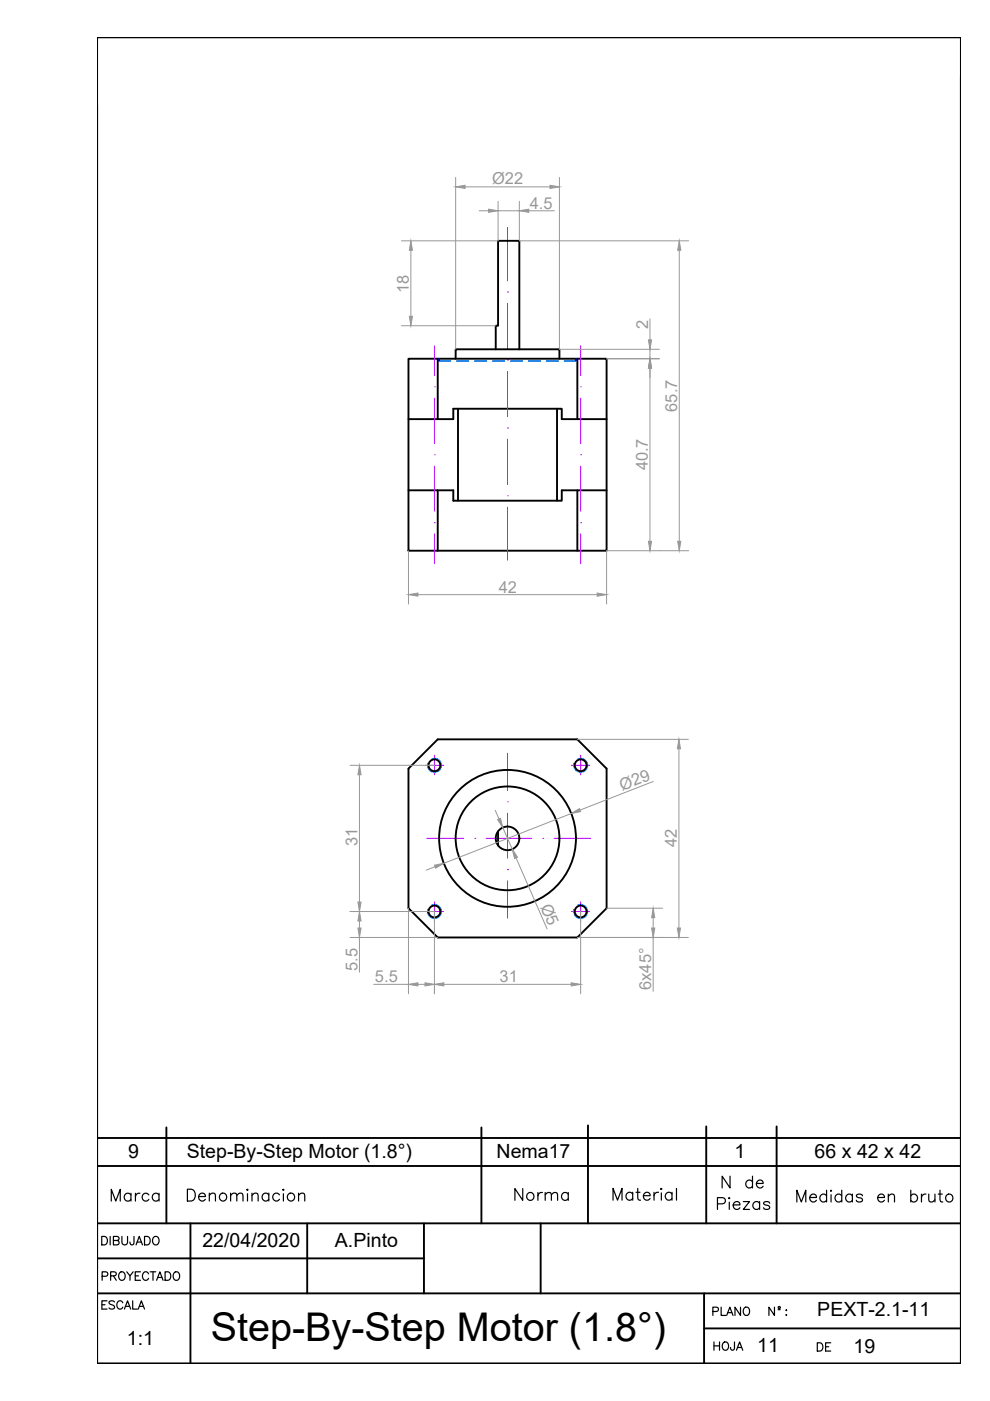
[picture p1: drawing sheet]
<svg xmlns="http://www.w3.org/2000/svg" width="210mm" height="297mm" viewBox="0 0 210 297" stroke-linecap="round" stroke-linejoin="round" font-family="sans-serif">
<!-- layer: 0 -->
<g fill="none" stroke="#000" stroke-width=".4">
<path d="M35.3 239v20.4M102.1 239v20.4M124.7 238.6v20.8M149.7 238.8v20.6M164.7 238.8v20.6M20.6 259.4h183.1M20.6 247.2h183.1M20.6 241.3h183.1M40.4 259.4v29.7M65.1 259.4v14.8M89.9 259.4v14.8M114.6 259.4v14.8"/>
<path d="M20.6 274.2h183.1M20.6 266.8h69.3M149.3 274.2v14.9M203.7 278v11.1h-183.1v-281.2h183.1v281.2M149.3 281.7h54.4"/>
</g>
<!-- layer: TEXTO_02 -->
<g fill="none" stroke="#000" stroke-width=".25">
<path d="M130 254.5v-2.5l.9 2.5 1-2.5v2.5M134.1 253.1a.8 .8 0 0 0-1.1-.1 .8 .8 0 0 0 0 1.2 .8 .8 0 0 0 1.1-.1M134.1 252.8v1.7M134.9 252.8h.8M135.2 252v2l.1 .3 .5 .2M136.4 253.5h1.4a.74 .74 0 0 0-.8-.7 .74 .74 0 0 0-.6 .9 .77 .77 0 0 0 .6 .8 .77 .77 0 0 0 .8-.4M138.7 252.8v1.7M139.6 252.8a.82 .82 0 0 0-.9 .7M140.1 252.1l.1-.1 .1 .1-.1 .1zM140.2 252.9v1.6M142.5 253.1a.8 .8 0 0 0-1.2-.1 .8 .8 0 0 0 0 1.2 .8 .8 0 0 0 1.2-.1M142.5 252.8v1.7"/>
<path d="M143.4 252v2.5"/>
</g>
<!-- layer: Contorno -->
<g fill="none" stroke="#000" stroke-width=".4">
<path d="M86.6 76.1h42v40.7h-42zM92.8 76.1v12.8M96.6 76.1v-2h22v2M105.1 74.1v-5h.5v-18h4.5v23M122.4 76.1v12.8M86.6 88.9h9.5v-2.2h23v2.2h9.5M97.1 86.7v19.5M118.1 86.7v19.5M86.6 104h9.5v2.2h23v-2.2h9.5M92.8 104v12.8M122.4 104v12.8M92.8 156.8h29.6l6.2 6.2v29.6l-6.2 6.2h-29.6l-6.2-6.2v-29.6z"/>
<path d="M105.6 176.3v3"/>
<circle cx="92.1" cy="162.3" r="1.25"/>
<circle cx="107.6" cy="177.7" r="14.5"/>
<circle cx="107.6" cy="177.7" r="11"/>
<circle cx="107.6" cy="177.7" r="2.5"/>
<circle cx="123.1" cy="162.3" r="1.25"/>
<circle cx="92.1" cy="193.3" r="1.25"/>
<circle cx="123.1" cy="193.3" r="1.25"/>
</g>
<!-- layer: Ejes -->
<g fill="none" stroke="#bf00ff" stroke-width=".21">
<path d="M107.6 48.3v11.2M92.1 73.3v6.3M107.6 76.3h.1M107.6 61.9h.1M107.6 64.3v9.6M107.6 78.7v9.6M123.1 73.3v6.3M92.1 82h.1M92.1 96.4h.1M92.1 84.4v9.6M92.1 98.8v9.6M107.6 90.7h.1"/>
<path d="M107.6 93.1v9.6M123.1 82h.1M123.1 96.4h.1M123.1 84.4v9.6M123.1 98.8v9.6M92.1 110.8h.1M92.1 113.2v6.3M107.6 105.1h.1M107.6 107.5v11.3M123.1 110.8h.1M123.1 113.2v6.3M107.6 159.7v7.9"/>
<path d="M90.2 162.3h3.9M90.5 177.8h7.8M92.1 160.1v4.2M100.7 177.8h.1M103.1 177.8h9.6M107.6 170h.1M107.6 172.4v9.6M115.1 177.8h.1M117.5 177.8h7.7M121.1 162.3h3.9M123.1 160.1v4.2M90.2 193.3h3.9"/>
<path d="M92.1 191.2v4.2M107.6 184.4h.1M107.6 186.8v7.9M121.1 193.3h3.9M123.1 191.2v4.2"/>
</g>
<!-- layer: OCULTAS -->
<path d="M93.1 76.1v.5h2.4M96.8 76.6h2.5M100.6 76.6h2.6M104.4 76.6h2.6M108.2 76.6h2.6M112 76.6h2.6M115.9 76.6h2.5M122.1 76.1v.5h-2.4" fill="none" stroke="#00f" stroke-width=".3"/>
<!-- layer: AUX -->
<path d="M91.5 160.9a1.5 1.5 0 0 1 2.1 1.1 1.5 1.5 0 0 1-1.6 1.7 1.5 1.5 0 0 1-1.3-1.9M122.5 160.9a1.5 1.5 0 0 1 2.1 1.1 1.5 1.5 0 0 1-1.6 1.7 1.5 1.5 0 0 1-1.3-1.9M91.5 191.9a1.5 1.5 0 0 1 2.1 1.1 1.5 1.5 0 0 1-1.6 1.7 1.5 1.5 0 0 1-1.3-1.9M122.5 191.9a1.5 1.5 0 0 1 2.1 1.1 1.5 1.5 0 0 1-1.6 1.7 1.5 1.5 0 0 1-1.3-1.9" fill="none" stroke="#007fff" stroke-width=".21"/>
<!-- layer: COTAS -->
<g fill="none" stroke="#989898" stroke-width=".21">
<path d="M96.6 37.6v36.5M98.6 39.6h18M118.6 37.6v36.5h21.2M87.1 53.1v14M101.6 44.7h2M105.6 42.7v8.4h-20.5M105.6 44.7h4.5M110.1 42.7v8.4h35.9M112.1 44.7h5.4M144 53.1v61.7M85.1 69.1h20M128.6 76.1h11.2"/>
<path d="M137.8 67.6v4.5M137.8 74.1v2M137.8 78.1v36.7M86.6 116.8v11.3M146 116.8h-17.4v11.3M88.6 126.1h38M122.4 156.8h23.5M143.9 158.8v38M74.2 162.3h17.9M76.2 164.3v27M105 171.8l.8 1.8M106.6 175.5l2 4.6"/>
<path d="M121.1 172.5l-27 10.5M138.5 165.7l-15.5 6.1M74.2 198.8h18.6M74.2 193.3h17.9v17.4M76.2 195.3v1.5M76.2 198.8v7.3M86.6 192.6v18.1M92.2 183.8l-1.8 .7M109.4 181.9l6.6 15M122.4 198.8h23.5M123.1 193.3v17.4M128.6 192.6h11.9"/>
<path d="M138.5 194.6v2.2M138.5 198.8v11.4M79.2 208.7h7.4M88.6 208.7h1.5M94.1 208.7h27"/>
</g>
<g fill="#989898" stroke="#989898" stroke-width=".21">
<path d="M143.9 156.8l.4 2h-.7z"/>
<path d="M143.6 196.8h.7l-.4 2z"/>
<path d="M92.1 208.7l2-.3v.6z"/>
<path d="M121.1 208.4l2 .3-2 .3z"/>
<path d="M90.1 208.4l2 .3-2 .3z"/>
<path d="M86.6 208.7l2-.3v.6z"/>
<path d="M138.5 192.6l.3 2h-.6z"/>
<path d="M138.2 196.8h.6l-.3 2z"/>
<path d="M76.2 193.3l.4 2h-.7z"/>
<path d="M75.9 196.8h.7l-.4 2z"/>
<path d="M75.9 191.3h.7l-.4 2z"/>
<path d="M76.2 162.3l.4 2h-.7z"/>
<path d="M105.5 173.8l.6-.3 .5 2z"/>
<path d="M108.6 180.1l1.1 1.6-.6 .3z"/>
<path d="M116.6 39.3l2 .3-2 .3z"/>
<path d="M96.6 39.6l2-.3v.6z"/>
<path d="M86.6 126.1l2-.4v.7z"/>
<path d="M126.6 125.7l2 .4-2 .3z"/>
<path d="M137.5 114.8h.6l-.3 2z"/>
<path d="M137.8 76.1l.3 2h-.6z"/>
<path d="M92.1 183.4l2-.4-1.7 1.1z"/>
<path d="M121.1 172.5l1.8-1.1 .2 .7z"/>
<path d="M103.6 44.4l2 .3-2 .3z"/>
<path d="M110.1 44.7l2-.3v.6z"/>
<path d="M137.5 72.1h.6l-.3 2z"/>
<path d="M86.8 67.1h.7l-.4 2z"/>
<path d="M87.1 51.1l.4 2h-.7z"/>
<path d="M144 51.1l.3 2h-.6z"/>
<path d="M143.7 114.8h.6l-.3 2z"/>
</g>
<text font-size="8.4" x="44.7" y="284.3">Step-By-Step Motor (1.8°)</text>
<g font-size="5.7">
<text x="22.2" y="255.8">Marca</text>
<text x="38.5" y="255.8">Denominacion</text>
<text x="107.9" y="255.8">Norma</text>
<text x="151" y="257.5">Piezas</text>
<text x="152" y="252.9">N de</text>
<text x="167.6" y="256.1">Medidas en bruto</text>
</g>
<g font-size="4.9">
<text x="20.5" y="265.3">DIBUJADO</text>
<text x="20.5" y="272.7">PROYECTADO</text>
<text x="20.5" y="278.7">ESCALA</text>
<text x="149.9" y="280.1">PLANO N :</text>
<text x="150.3" y="287.5">HOJA</text>
</g>
<text font-size="4.4" x="172.2" y="287.5">DE</text>
<g font-size="4.1">
<text x="27.1" y="245.5">9</text>
<text x="39.6" y="245.5">Step-By-Step Motor (1.8°)</text>
<text x="105.3" y="245.4">Nema17</text>
<text x="155.8" y="245.6">1</text>
<text x="172.7" y="245.5">66 x 42 x 42</text>
<text x="42.9" y="264.4">22/04/2020</text>
<text x="71" y="264.3">A.Pinto</text>
<text x="173.3" y="279.1">PEXT-2.1-11</text>
<text x="26.9" y="285.2">1:1</text>
<text x="160.6" y="286.7">11</text>
<text x="181" y="286.8">19</text>
</g>
<g font-size="3.5" fill="#989898">
<text x="104.3" y="39.1">Ø22</text>
<text x="112.3" y="44.2">4.5</text>
<text x="86.7" y="62.1" transform="rotate(-90 86.7 62.1)">18</text>
<text x="137.4" y="69.8" transform="rotate(-90 137.4 69.8)">2</text>
<text x="143.6" y="87.3" transform="rotate(-90 143.6 87.3)">65.7</text>
<text x="137.4" y="99.8" transform="rotate(-90 137.4 99.8)">40.7</text>
<text x="105.7" y="125.7">42</text>
<text x="131.9" y="167.7" transform="rotate(-21 131.9 167.7)">Ø29</text>
<text x="75.8" y="179.5" transform="rotate(-90 75.8 179.5)">31</text>
<text x="143.5" y="179.6" transform="rotate(-90 143.5 179.6)">42</text>
<text x="114.5" y="192.2" transform="rotate(66 114.5 192.2)">Ø5</text>
<text x="75.8" y="205.9" transform="rotate(-90 75.8 205.9)">5.5</text>
<text x="79.5" y="208.3">5.5</text>
<text x="105.9" y="208.3">31</text>
<text x="138" y="209.9" transform="rotate(-90 138 209.9)">6x45°</text>
</g>
</svg>
